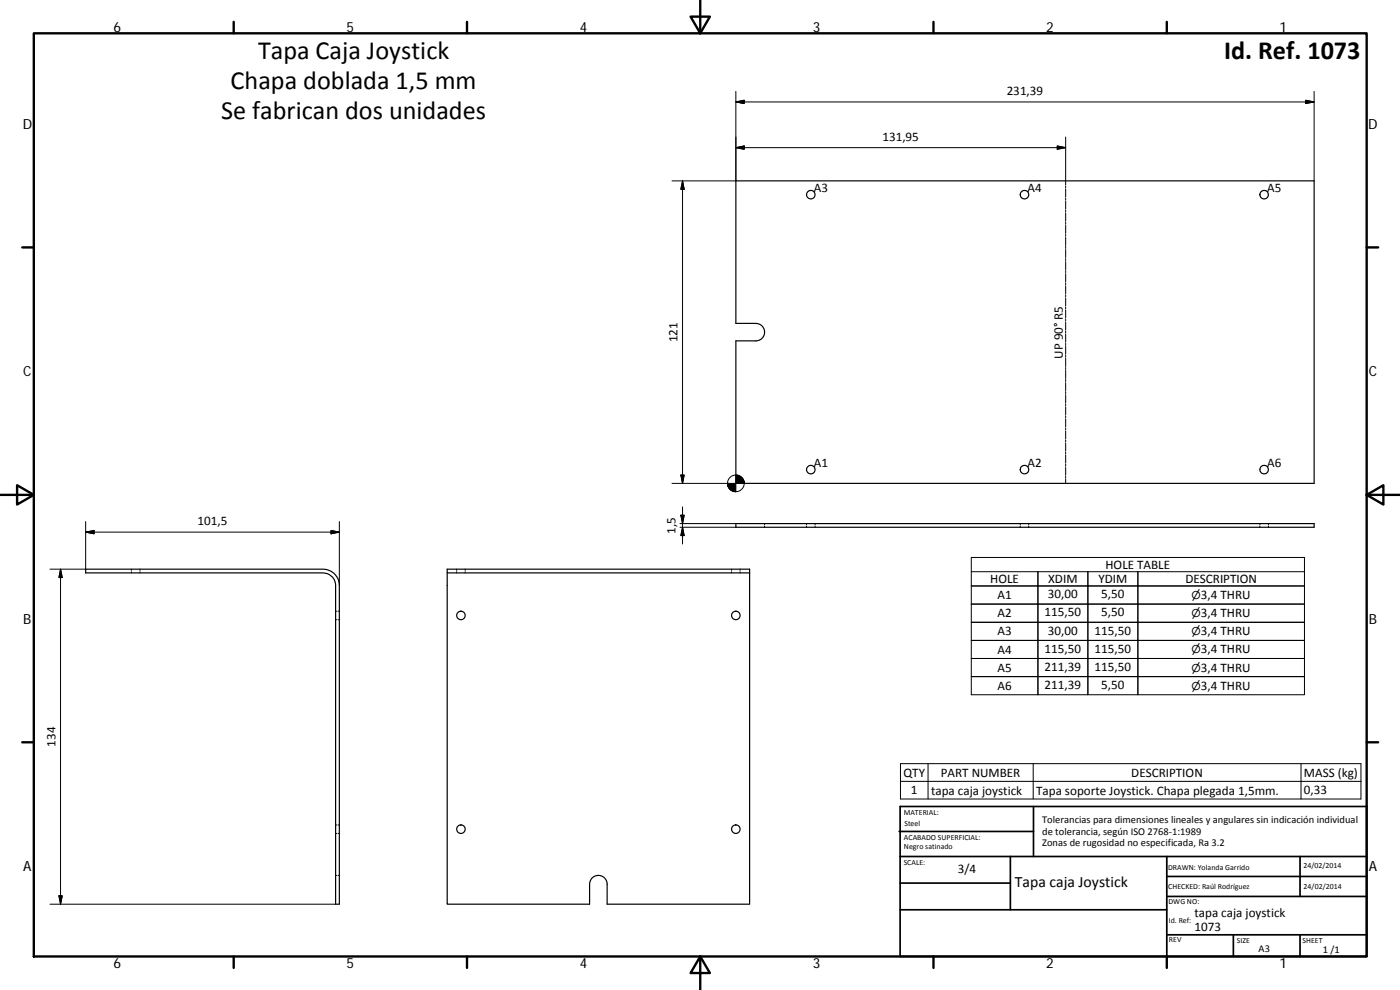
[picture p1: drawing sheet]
<svg xmlns="http://www.w3.org/2000/svg" width="420mm" height="297mm" viewBox="0 0 420 297" stroke-linecap="round" stroke-linejoin="round" font-family="sans-serif">
<g fill="none" stroke="#000" stroke-width=".36">
<path d="M220.8 54.3h173.6v90.7h-173.6v-42.7h6a2.62 2.62 0 0 0 2.7-2.6 2.62 2.62 0 0 0-2.7-2.7h-6zM220.8 157.1h173.6v1.1h-173.6zM25.7 170.8h71.3a4.9 4.9 0 0 1 4.8 4.9v95.6h-1.1v-95.6a3.7 3.7 0 0 0-3.7-3.8h-71.3zM134.2 170.8h90.8v1.1h-90.8zM225 171.9v99.4h-42.8v-6a2.64 2.64 0 0 0-2.6-2.7 2.64 2.64 0 0 0-2.7 2.7v6h-42.7v-99.4"/>
<circle cx="243.3" cy="58.4" r="1.28"/>
<circle cx="307.5" cy="58.4" r="1.28"/>
<circle cx="379.4" cy="58.4" r="1.28"/>
<circle cx="243.3" cy="140.9" r="1.28"/>
<circle cx="307.5" cy="140.9" r="1.28"/>
<circle cx="379.4" cy="140.9" r="1.28"/>
<circle cx="138.3" cy="184.7" r="1.27"/>
<circle cx="220.8" cy="184.7" r="1.27"/>
<circle cx="138.3" cy="248.8" r="1.27"/>
<circle cx="220.8" cy="248.8" r="1.26"/>
</g>
<g fill="none" stroke="#000" stroke-width=".3">
<path d="M220.8 27.4v26.9h-19.1M220.8 30.6l2.5-.5v1zM220.8 30.6h173.6M391.9 30.1l2.5 .5-2.5 .5zM394.4 27.4v26.9M204.8 54.3v90.7M204.8 54.3l.5 2.5h-1zM220.8 44.3l2.5-.5v1zM220.8 44.3h99M317.3 43.8l2.5 .5-2.5 .5zM319.8 41.1v14.4M319.8 55.8v.6"/>
<path d="M319.8 56.7v2.4M319.8 59.4v.6M319.8 60.3v2.5M319.8 63.1v.6M319.8 63.9v2.5M319.8 66.7v.6M319.8 67.6v2.4M319.8 70.3v.6M319.8 71.2v2.5M319.8 73.9v.6M319.8 74.8v2.5M319.8 77.6v.6"/>
<path d="M319.8 78.5v2.4M319.8 81.2v.6M319.8 82.1v2.4M319.8 84.8v.6M319.8 85.7v2.5M319.8 88.5v.6M319.8 89.4v2.4M319.8 92.1v.6M319.8 93v2.4M319.8 95.7v.6M319.8 96.6v2.5M319.8 99.4v.6"/>
<path d="M319.8 100.3v2.4M319.8 103v.6M319.8 103.9v2.4M319.8 106.6v.6M319.8 107.5v2.5M319.8 110.3v.5M319.8 111.1v2.5M319.8 113.9v.6M319.8 114.8v2.4M319.8 117.5v.6M319.8 118.4v2.4M319.8 121.1v.6"/>
<path d="M319.8 122v2.5M319.8 124.8v.6M319.8 125.7v2.4M319.8 128.4v.6M319.8 129.3v2.4M319.8 132v.6M319.8 132.9v2.5M319.8 135.7v.6M319.8 136.6v2.4M319.8 139.3v.6M25.7 156.5v14.3h-10.7M25.7 159.7l2.5-.5v1z"/>
<path d="M25.7 159.7h76.1M99.3 159.2l2.5 .5-2.5 .5zM101.8 156.5v19.2M201.7 145h16.7M204.1 158.2h16.7M204.1 157.1h16.7M204.3 142.5h1l-.5 2.5zM204.3 154.6h1l-.5 2.5zM204.8 152.1v11.1M204.8 158.2l.5 2.5h-1zM229.5 157.1v.3M229.5 157.8v.4"/>
<path d="M242.1 157.1v.3M242.1 157.8v.4M244.6 157.1v.3M244.6 157.8v.4M306.2 157.1v.3M306.2 157.8v.4M308.7 157.1v.3M308.7 157.8v.4M319.8 140.2v2.4M319.8 142.9v.6M319.8 143.8v1.2M378.1 157.1v.3"/>
<path d="M378.1 157.8v.4M380.7 157.1v.3M380.7 157.8v.4M18.2 170.8v100.5M18.2 170.8l.5 2.5h-1zM39.4 170.8v.4M39.4 171.5v.4M42 170.8v.4M42 171.5v.4M137 170.8v.4M137 171.5v.4M139.6 170.8v.4"/>
<path d="M139.6 171.5v.4M219.6 170.8v.4M219.6 171.5v.4M222.1 170.8v.4M222.1 171.5v.4M291.5 171.5h20v4.3M291.5 167.3h100v41.1h-100zM326.5 171.5v36.9M341.5 175.8v5.5h50h-100h20v5.4M391.5 171.5h-80v36.9v-5.4h-20h100h-50v-5.4M100.7 183.4h.4M100.7 185.9h.4"/>
<path d="M101.5 183.4h.3M101.5 185.9h.3M311.5 181.3v-5.5h-20h100h-50v-4.3v36.9M341.5 181.3v5.4h50h-100h20v5.5M341.5 186.7v5.5h50h-100h20v5.4M341.5 192.2v5.4h50h-100h20v5.4M270.2 229.1h138.2v10.6h-138.2zM270.2 234.4h138.2M278.5 229.1v10.6M310.1 229.1v10.6M390.5 229.1v10.6M100.7 247.5h.4"/>
<path d="M100.7 250.1h.4M101.5 247.5h.3M101.5 250.1h.3M15 271.3h85.7M17.7 268.8h1l-.5 2.5zM100.7 262.7h.4M101.5 262.7h.3"/>
<circle cx="220.8" cy="145" r="2.5"/>
</g>
<g fill="none" stroke="#000" stroke-width=".71">
<path d="M10.1 10h400.1v277h-400.1zM70.1 6.6v3.4M140.2 6.6v3.4M207.3 5h5.8l-2.9 5zM210.2 0v10M280.2 6.6v3.4M350.2 6.6v3.4M6.7 74.2h3.4M410.2 74.2h3.4M.2 148.5h9.9M5.1 145.6l5 2.9-5 2.9zM410.2 148.5l5-2.9v5.8z"/>
<path d="M410.2 148.5h9.9M6.7 222.7h3.4M410.2 222.7h3.4M70.1 287v3.4M140.2 287v3.4M210.2 287l2.9 5h-5.8zM210.2 287v10M280.2 287v3.4M350.2 287v3.4"/>
</g>
<g fill="none" stroke="#000" stroke-width=".51">
<path d="M269.8 249.5h40.4M270.1 257h140.1M270.1 242h140.1v45h-140.1zM303.2 257v16M310.2 242v15M350.2 257v30M390.2 257v12M270.1 273h80.1M270.1 265h33.1M350.2 269h60M350.2 263h60M350.2 280.5h60"/>
<path d="M370.2 280.5v6.5M390.2 280.5v6.5"/>
</g>
<g fill="#000" stroke="#000" stroke-width=".3">
<path d="M220.8 30.6l2.5-.5v1zM391.9 30.1l2.5 .5-2.5 .5zM204.8 54.3l.5 2.5h-1zM220.8 44.3l2.5-.5v1zM317.3 43.8l2.5 .5-2.5 .5zM25.7 159.7l2.5-.5v1zM204.3 142.5h1l-.5 2.5zM204.3 154.6h1l-.5 2.5zM218.3 145l.1 .7zM218.3 145l.3 1.1zM218.3 145l.4 1.4zM218.3 145l.6 1.7z"/>
<path d="M218.3 145l.9 1.9zM218.3 145l1.2 2.1zM218.3 145l1.5 2.3-.3-.2zM218.3 145l1.8 2.4-.3-.1zM218.3 145l2.2 2.5-.4-.1zM218.3 145l2.5 2.6-.3-.1zM220.8 142.5l2.5 2.5h-2.5zM218.3 145h2.5v2.6zM223.2 144.3l.1 .7zM223.1 144l.2 1zM222.9 143.7l.4 1.3zM222.7 143.4l.6 1.6z"/>
<path d="M222.5 143.2l.8 1.8zM222.2 142.9l1.1 2.1zM221.9 142.8l.3 .1 1.1 2.1zM221.5 142.6l.4 .2 1.4 2.2zM221.2 142.6h.3l1.8 2.4zM220.8 142.5l.4 .1 2.1 2.4zM18.2 170.8l.5 2.5h-1zM99.3 159.2l2.5 .5-2.5 .5zM204.8 158.2l.5 2.5h-1zM17.7 268.8h1l-.5 2.5z"/>
</g>
<g font-size="7.9">
<text x="77.4" y="17.7">Tapa Caja Joystick</text>
<text x="367.4" y="17.7">Id. Ref. 1073</text>
<text x="69.2" y="26.7">Chapa doblada 1,5 mm</text>
<text x="66.3" y="35.7">Se fabrican dos unidades</text>
</g>
<text font-size="4.7" x="304.6" y="266.2">Tapa caja Joystick</text>
<g font-size="4.2">
<text x="34" y="9.6">6</text>
<text x="104" y="9.6">5</text>
<text x="174" y="9.6">4</text>
<text x="244" y="9.6">3</text>
<text x="314" y="9.6">2</text>
<text x="384" y="9.6">1</text>
<text x="6.8" y="38.7">D</text>
<text x="410.6" y="38.7">D</text>
<text x="7" y="112.9">C</text>
<text x="410.8" y="112.9">C</text>
<text x="7" y="187.1">B</text>
<text x="410.8" y="187.1">B</text>
<text x="7" y="261.3">A</text>
<text x="410.8" y="261.3">A</text>
<text x="34" y="290.4">6</text>
<text x="104" y="290.4">5</text>
<text x="174" y="290.4">4</text>
<text x="244" y="290.4">3</text>
<text x="314" y="290.4">2</text>
<text x="384" y="290.4">1</text>
</g>
<g font-size="3.9">
<text x="302.1" y="28.5">231,39</text>
<text x="264.8" y="42.2">131,95</text>
<text x="244.2" y="57.5">A3</text>
<text x="308.3" y="57.5">A4</text>
<text x="380.3" y="57.5">A5</text>
<text x="203.3" y="102.7" transform="rotate(-90 203.3 102.7)">121</text>
<text x="319" y="107.6" transform="rotate(-90 319 107.6)">UP 90° R5</text>
<text x="244.2" y="140">A1</text>
<text x="308.3" y="140">A2</text>
<text x="380.3" y="140">A6</text>
<text x="59.3" y="157.6">101,5</text>
<text x="202.8" y="160.1" transform="rotate(-90 202.8 160.1)">1,5</text>
<text x="331.8" y="170.6">HOLE TABLE</text>
<text x="297.2" y="174.9">HOLE</text>
<text x="299.3" y="179.8">A1</text>
<text x="314.5" y="179.5">30,00</text>
<text x="314.6" y="174.9">XDIM</text>
<text x="329.6" y="174.9">YDIM</text>
<text x="330.5" y="179.5">5,50</text>
<text x="355.8" y="174.9">DESCRIPTION</text>
<text x="360.4" y="179.7">3,4 THRU</text>
<text x="299.3" y="185.2">A2</text>
<text x="313.5" y="185">115,50</text>
<text x="330.5" y="185">5,50</text>
<text x="360.4" y="185.2">3,4 THRU</text>
<text x="299.3" y="190.6">A3</text>
<text x="314.5" y="190.4">30,00</text>
<text x="328.5" y="190.4">115,50</text>
<text x="360.4" y="190.6">3,4 THRU</text>
<text x="299.3" y="196.1">A4</text>
<text x="313.5" y="195.8">115,50</text>
<text x="328.5" y="195.8">115,50</text>
<text x="360.4" y="196">3,4 THRU</text>
<text x="299.3" y="201.5">A5</text>
<text x="313.5" y="201.3">211,39</text>
<text x="328.5" y="201.3">115,50</text>
<text x="360.4" y="201.5">3,4 THRU</text>
<text x="299.3" y="207">A6</text>
<text x="313.5" y="206.7">211,39</text>
<text x="330.5" y="206.7">5,50</text>
<text x="360.4" y="206.9">3,4 THRU</text>
<text x="16.6" y="224" transform="rotate(-90 16.6 224)">134</text>
<text x="271.1" y="233">QTY</text>
<text x="282.3" y="233">PART NUMBER</text>
<text x="339.5" y="233">DESCRIPTION</text>
<text x="391.3" y="233.1">MASS (kg)</text>
<text x="273.4" y="238.3">1</text>
<text x="279.4" y="238.4">tapa caja joystick</text>
<text x="310.9" y="238.4">Tapa soporte Joystick. Chapa plegada 1,5mm.</text>
<text x="391.3" y="238.3">0,33</text>
<text x="287.5" y="262">3/4</text>
<text x="358.5" y="275.1">tapa caja joystick</text>
<text x="358.5" y="279.4">1073</text>
</g>
<g font-size="3.3">
<text x="357.6" y="179.7">⌀</text>
<text x="357.6" y="185.2">⌀</text>
<text x="357.6" y="190.6">⌀</text>
<text x="357.6" y="196">⌀</text>
<text x="357.6" y="201.5">⌀</text>
<text x="357.6" y="206.9">⌀</text>
</g>
<g font-size="3.1">
<text x="312.8" y="246.8">Tolerancias para dimensiones lineales y angulares sin indicación individual</text>
<text x="312.8" y="250.4">de tolerancia, según ISO 2768‐1:1989</text>
<text x="312.8" y="254">Zonas de rugosidad no especificada, Ra 3.2</text>
<text x="377.7" y="285.6">A3</text>
<text x="397" y="285.9">1 /1</text>
</g>
<g font-size="2.4">
<text x="271.2" y="244.4">MATERIAL:</text>
<text x="271.3" y="251.9">ACABADO SUPERFICIAL:</text>
<text x="271.4" y="247.9">Steel</text>
<text x="271.3" y="254.6">Negro satinado</text>
<text x="271.2" y="259.7">SCALE:</text>
<text x="350.6" y="260.9">DRAWN: Yolanda Garrido</text>
<text x="391.2" y="260.6">24/02/2014</text>
<text x="350.6" y="266.8">CHECKED: Raúl Rodríguez</text>
<text x="391.2" y="266.6">24/02/2014</text>
<text x="350.7" y="271.4">DWG NO:</text>
<text x="350.8" y="276.8">Id. Ref:</text>
<text x="350.8" y="282.8">REV</text>
<text x="371.2" y="282.9">SIZE</text>
<text x="390.9" y="282.9">SHEET</text>
</g>
</svg>
